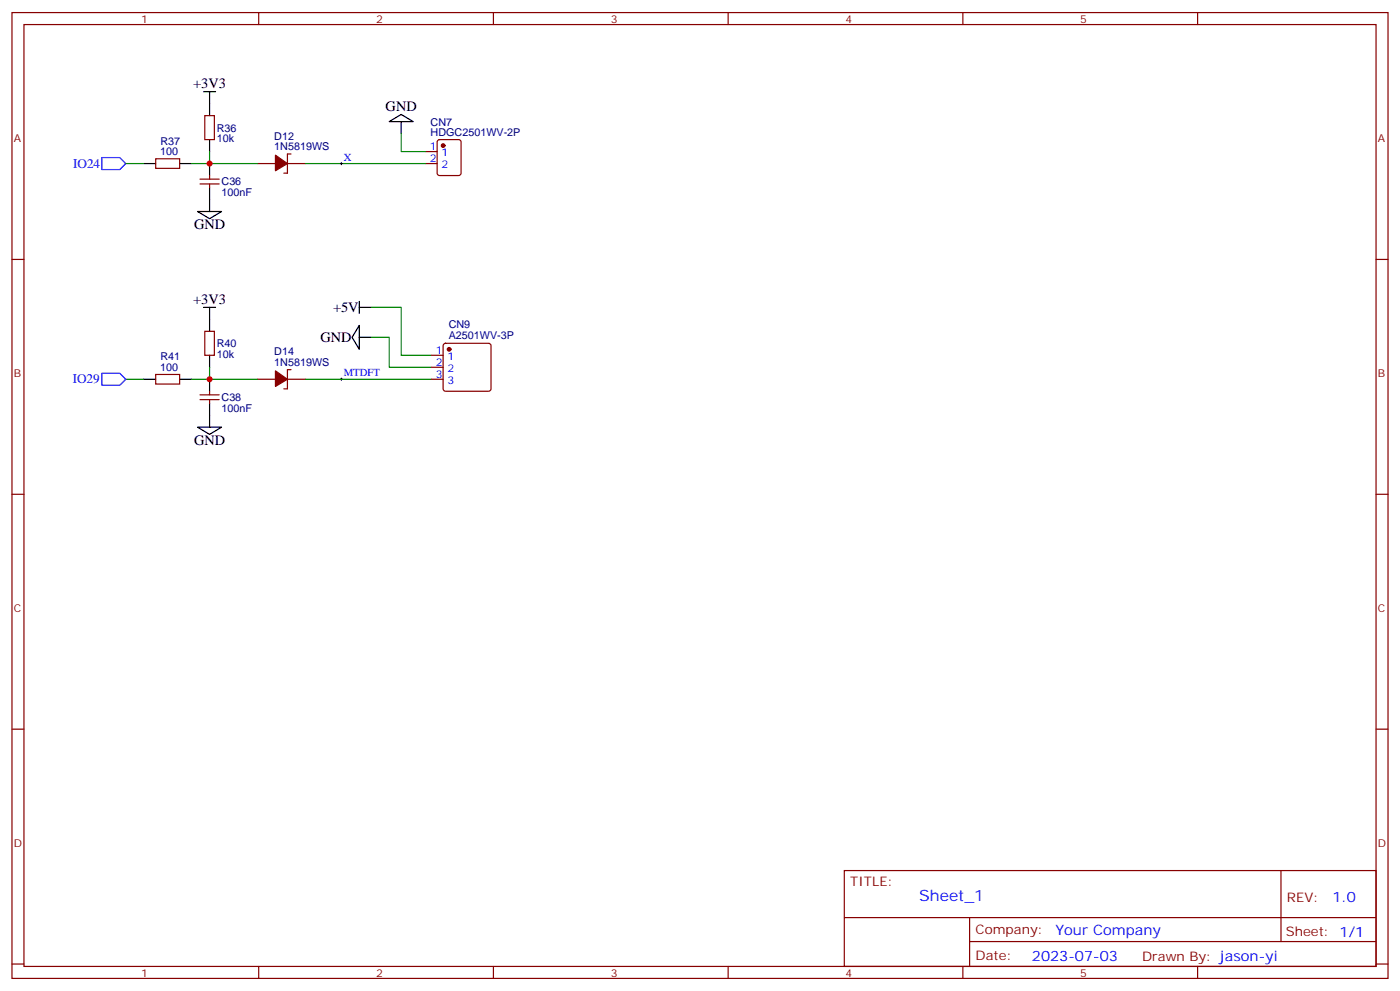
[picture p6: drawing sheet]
<svg xmlns="http://www.w3.org/2000/svg" width="412mm" height="292mm" viewBox="0 0 412 292" stroke-linecap="round" stroke-linejoin="round" font-family="sans-serif">
<g fill="none" stroke="#870000" stroke-width=".35">
<path d="M3.5 3.7h405.4v284.3h-405.4zM7.1 7.2h398.2v277.3h-398.2zM76.2 3.7v3.5M145.3 3.7v3.5M214.5 3.7v3.5M283.6 3.7v3.5M352.8 3.7v3.5M60.3 34h2.8v7.1h-2.8zM45.9 46.7h7v2.9h-7zM58.9 52.7h5.7M58.9 54.2h5.7M61.7 51.7v1"/>
<path d="M61.7 54.2v1M75.8 48.2h5.3M84.7 48.2h5.3M85.7 45.3h-1v5.7h-1.1M125.2 44.6h3.6M125.2 48.2h3.6M129 41.3l.5-.2h5.6l.7 .4v9.5l-.4 .6-5.9 .1-.7-.5v-9.4zM3.5 76.4h3.6M405.3 76.4h3.6M60.3 97.5h2.8v7.1h-2.8zM45.9 110.2h7v2.9h-7zM58.9 116.2h5.7"/>
<path d="M58.9 117.7h5.7M61.7 115.2v1M61.7 117.7v1M75.8 111.7h5.3M84.7 111.7h5.3M85.7 108.8h-1v5.7h-1.1M127 111.7h3.5M127 104.6h3.5M127 108.1h3.5M130.8 101.3l.4-.2h12.7l.5 .2 .2 .5v12.7l-.2 .5-.5 .2h-12.7l-.5-.3-.2-.4v-12.7zM3.5 145.5h3.6M405.3 145.5h3.6"/>
<path d="M3.5 214.7h3.6M405.3 214.7h3.6M248.7 256.3h156.6v28.2h-156.6zM377.3 256.3v20.9M248.7 270.1h156.5M285.6 277.2h119.6M285.6 270.1v14.2M3.5 283.8h3.6M76.2 284.5v3.5M145.3 284.5v3.5M214.5 284.5v3.5M283.6 284.5v3.5"/>
<path d="M352.8 284.5v3.5M405.3 283.8h3.6"/>
</g>
<g fill="#870000" stroke="#870000" stroke-width=".35">
<path d="M81.1 45.7l3.6 2.5-3.6 2.1z"/>
<path d="M81.1 109.2l3.6 2.5-3.6 2.1z"/>
<circle cx="130.5" cy="42.9" r=".53"/>
<circle cx="132.3" cy="102.8" r=".53"/>
</g>
<g fill="none" stroke="#000" stroke-width=".35">
<path d="M60 27h3.5M61.7 27v7M114.7 35.8l3.5-2.1 3.5 2.1zM118.2 35.8v3.5M42.3 48.2h3.6M52.9 48.2h3.5M61.7 41.1v3.5M61.7 48.2v3.5M61.7 55.2v7.1M58.2 62.3h7.1l-3.6 2.1zM60 90.5h3.5M61.7 90.5v7"/>
<path d="M105.8 95.8v7l-2.1-3.5zM105.8 90.5h3.6M105.8 99.3h3.6M105.8 88.7v3.6M42.3 111.7h3.6M52.9 111.7h3.5M61.7 104.6v3.5M61.7 111.7v3.5M61.7 118.7v7.1M58.2 125.8h7.1l-3.6 2.1z"/>
</g>
<path d="M118.2 39.3v5.3h7M37 48.2h5.3M56.4 48.2h19.4M61.7 44.6v3.6M90 48.2h35.2M109.4 99.3h5.3v8.8h12.3M109.4 90.5h8.8v14.1h8.8M37 111.7h5.3M56.4 111.7h19.4M61.7 108.1v3.6M90 111.7h37" fill="none" stroke="#008700" stroke-width=".35"/>
<path d="M100.2 48.2h.7M100.5 47.8v.7M100.2 111.7h.7M100.5 111.3v.7" fill="none" stroke="#000" stroke-width=".29"/>
<path d="M30 46.4h5.3l1.7 1.8-1.7 1.7h-5.3zM30 109.9h5.3l1.7 1.8-1.7 1.7h-5.3z" fill="none" stroke="#00f" stroke-width=".35"/>
<g fill="#c00">
<circle cx="61.7" cy="48.2" r=".88"/>
<circle cx="61.7" cy="111.7" r=".88"/>
</g>
<text font-size="4.6" fill="#00f" x="270.8" y="265.3">Sheet_1</text>
<g font-size="4.2">
<text x="56.9" y="25.9">+3V3</text>
<text x="113.6" y="32.6">GND</text>
<text x="57.1" y="67.6">GND</text>
<text x="56.9" y="89.4">+3V3</text>
<text x="98.1" y="91.9">+5V</text>
<text x="94.4" y="100.7">GND</text>
<text x="57.1" y="131.1">GND</text>
</g>
<g font-size="4.2" fill="#00f">
<text x="392.5" y="265.6">1.0</text>
<text x="310.9" y="275.1">Your Company</text>
<text x="304" y="282.9">2023-07-03</text>
</g>
<g font-size="3.9" fill="#00f">
<text x="21.5" y="49.4">IO24</text>
<text x="21.4" y="112.9">IO29</text>
</g>
<g font-size="3.9" fill="#800">
<text x="250.5" y="260.9">TITLE:</text>
<text x="379.1" y="265.6">REV:</text>
<text x="287.4" y="275.1">Company:</text>
<text x="378.7" y="275.7">Sheet: 1/1</text>
<text x="287.4" y="282.8">Date:</text>
<text x="336.4" y="282.8">Drawn By: jason-yi</text>
</g>
<g font-size="3.2" fill="#800">
<text x="41.6" y="6.7">1</text>
<text x="110.8" y="6.7">2</text>
<text x="179.9" y="6.7">3</text>
<text x="249.1" y="6.7">4</text>
<text x="318.2" y="6.7">5</text>
<text x="4.1" y="41.8">A</text>
<text x="405.9" y="41.8">A</text>
<text x="4.1" y="110.9">B</text>
<text x="405.9" y="110.9">B</text>
<text x="4.1" y="180.1">C</text>
<text x="405.9" y="180.1">C</text>
<text x="4.1" y="249.2">D</text>
<text x="405.9" y="249.2">D</text>
<text x="41.6" y="287.5">1</text>
<text x="110.8" y="287.5">2</text>
<text x="179.9" y="287.5">3</text>
<text x="249.1" y="287.5">4</text>
<text x="318.2" y="287.5">5</text>
</g>
<g font-size="3.2" fill="#000080">
<text x="63.9" y="41.9">10k</text>
<text x="63.9" y="38.7">R36</text>
<text x="80.8" y="41.2">D12</text>
<text x="126.9" y="39.9">HDGC2501WV-2P</text>
<text x="126.9" y="37">CN7</text>
<text x="47.2" y="45.8">100</text>
<text x="47.3" y="42.6">R37</text>
<text x="80.8" y="44.3">1N5819WS</text>
<text x="65.3" y="57.8">100nF</text>
<text x="65.3" y="54.6">C36</text>
<text x="132.2" y="99.8">A2501WV-3P</text>
<text x="132.2" y="96.6">CN9</text>
<text x="47.3" y="106.1">R41</text>
<text x="63.9" y="105.4">10k</text>
<text x="63.9" y="102.2">R40</text>
<text x="80.8" y="107.8">1N5819WS</text>
<text x="80.8" y="104.7">D14</text>
<text x="47.2" y="109.3">100</text>
<text x="65.3" y="118.1">C38</text>
<text x="65.3" y="121.3">100nF</text>
</g>
<g font-size="3.2" fill="#00f">
<text x="101.2" y="47.3">X</text>
<text x="126.6" y="44.3">1</text>
<text x="126.6" y="47.8">2</text>
<text x="130.1" y="46">1</text>
<text x="130.1" y="49.6">2</text>
<text x="128.3" y="104.2">1</text>
<text x="128.3" y="107.8">2</text>
<text x="131.8" y="106">1</text>
<text x="101.2" y="110.8">MTDFT</text>
<text x="128.3" y="111.3">3</text>
<text x="131.8" y="109.5">2</text>
<text x="131.8" y="113.1">3</text>
</g>
</svg>
